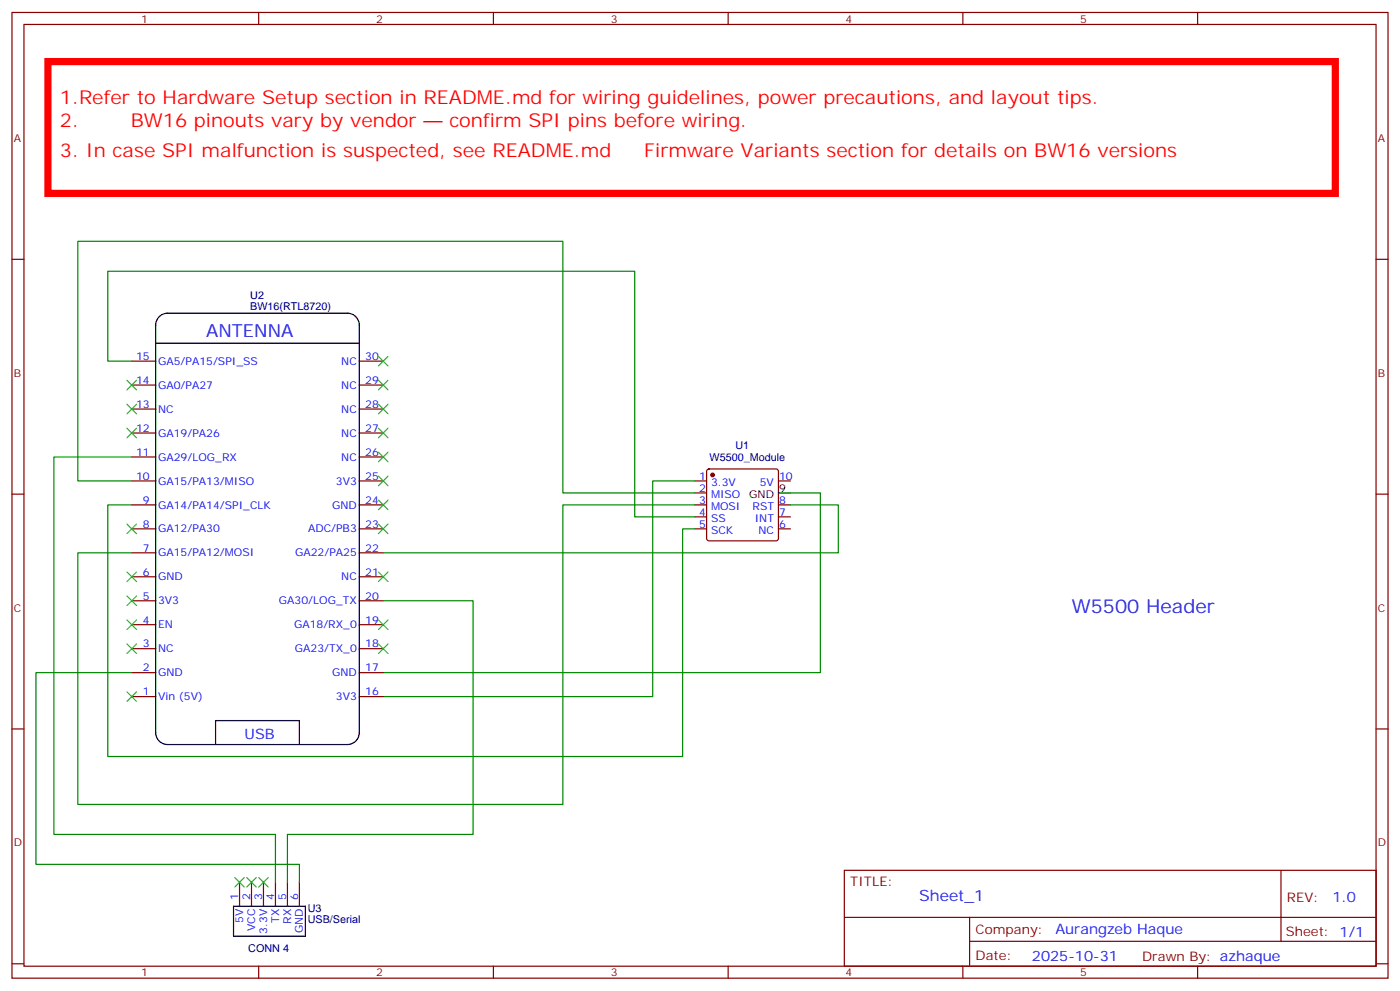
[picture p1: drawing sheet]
<svg xmlns="http://www.w3.org/2000/svg" width="412mm" height="292mm" viewBox="0 0 412 292" stroke-linecap="round" stroke-linejoin="round" font-family="sans-serif">
<g fill="none" stroke="#870000" stroke-width=".35">
<path d="M3.5 3.7h405.4v284.3h-405.4zM7.1 7.2h398.2v277.3h-398.2zM76.2 3.7v3.5M145.3 3.7v3.5M214.5 3.7v3.5M283.6 3.7v3.5M352.8 3.7v3.5M3.5 76.3h3.6M405.3 76.3h3.6M38.8 113.4h7.1M38.8 106.3h7.1M105.8 113.4h7.1"/>
<path d="M105.8 106.3h7.1M38.8 134.5h7.1M38.8 127.5h7.1M38.8 120.4h7.1M105.8 134.5h7.1M105.8 127.5h7.1M105.8 120.4h7.1M208.4 138.3l.4-.2h19.8l.5 .2 .2 .5v19.7l-.2 .5-.5 .2h-19.8l-.5-.2-.2-.5v-19.7zM3.5 145.5h3.6M38.8 141.6h7.1M38.8 148.7h7.1M38.8 155.7h7.1"/>
<path d="M105.8 141.6h7.1M105.8 148.7h7.1M105.8 155.7h7.1M204.6 141.6h3.5M204.6 145.1h3.5M204.6 148.7h3.5M204.6 152.2h3.5M204.6 155.7h3.5M229.3 141.6h3.5M229.3 148.7h3.5M229.3 152.2h3.5M229.3 155.7h3.5"/>
<path d="M405.3 145.5h3.6M38.8 176.9h7.1M38.8 169.8h7.1M38.8 162.8h7.1M105.8 176.9h7.1M105.8 169.8h7.1M105.8 162.8h7.1M38.8 198h7.1M38.8 191h7.1M38.8 183.9h7.1M105.8 198h7.1M105.8 191h7.1"/>
<path d="M105.8 183.9h7.1M3.5 214.6h3.6M38.8 205.1h7.1M105.8 205.1h7.1M405.3 214.6h3.6M70.6 259.8v7M74.1 259.8v7M77.6 259.8v7M81.1 259.8v7M84.7 259.8v7M88.2 259.8v7M248.7 256.3h156.6v28.2h-156.6z"/>
<path d="M377.3 256.3v20.9M248.7 270.1h156.5M285.6 277.2h119.6M285.6 270.1v14.1M3.5 283.8h3.6M76.2 284.5v3.5M145.3 284.5v3.5M214.5 284.5v3.5M283.6 284.5v3.5M352.8 284.5v3.5M405.3 283.8h3.6"/>
</g>
<circle cx="209.9" cy="139.8" r=".53" fill="#870000" stroke="#870000" stroke-width=".35"/>
<path d="M46.9 93.2a3.5 3.5 0 0 1 2.5-1h52.9a3.5 3.5 0 0 1 3.5 3.5v120a3.5 3.5 0 0 1-3.5 3.5h-52.9a3.5 3.5 0 0 1-3.5-3.5v-120a3.5 3.5 0 0 1 1-2.5zM45.9 101h59.9M229.3 145.1h3.5M63.5 219.2v-7h24.7v7M68.8 266.8h21.2v8.9h-21.2z" fill="none" stroke="#000" stroke-width=".35"/>
<path d="M38.8 106.3h-7.1v-26.4h155.3v72.3h17.6M38.8 134.5h-22.9v111.2h65.2v14.1M38.8 148.7h-7.1v74h169.4v-67h3.5M38.8 141.6h-15.9v-70.6h142.9v74.1h38.8M204.6 141.6h-12.3v63.5h-79.4M204.6 148.7h-38.8v88.2h-142.9v-74.1h15.9M232.8 145.1h8.9v52.9h-128.8M232.8 148.7h14.1v14.1h-134M112.9 176.9h26.4v68.8h-54.6v14.1M38.8 198h-28.2v56.5h77.6v5.3" fill="none" stroke="#008700" stroke-width=".35"/>
<g fill="none" stroke="#3c3" stroke-width=".35">
<path d="M37.4 119l2.8 2.8M37.4 112l2.8 2.8M40.2 119l-2.8 2.8M40.2 112l-2.8 2.8M111.5 104.9l2.8 2.8M111.5 112l2.8 2.8M111.5 119l2.8 2.8M114.3 104.9l-2.8 2.8M114.3 112l-2.8 2.8M114.3 119l-2.8 2.8M37.4 126.1l2.8 2.8M40.2 126.1l-2.8 2.8"/>
<path d="M111.5 126.1l2.8 2.8M111.5 133.1l2.8 2.9M114.3 126.1l-2.8 2.8M114.3 133.1l-2.8 2.9M37.4 154.3l2.8 2.8M40.2 154.3l-2.8 2.8M111.5 140.2l2.8 2.8M111.5 147.2l2.8 2.9M111.5 154.3l2.8 2.8M114.3 140.2l-2.8 2.8M114.3 147.2l-2.8 2.9M114.3 154.3l-2.8 2.8"/>
<path d="M37.4 175.5l2.8 2.8M37.4 168.4l2.8 2.8M40.2 175.5l-2.8 2.8M40.2 168.4l-2.8 2.8M111.5 168.4l2.8 2.8M114.3 168.4l-2.8 2.8M37.4 189.6l2.8 2.8M37.4 182.5l2.8 2.8M40.2 189.6l-2.8 2.8M40.2 182.5l-2.8 2.8M111.5 182.5l2.8 2.8M111.5 189.6l2.8 2.8"/>
<path d="M114.3 182.5l-2.8 2.8M114.3 189.6l-2.8 2.8M37.4 203.7l2.8 2.8M40.2 203.7l-2.8 2.8M69.1 258.4l2.9 2.8M72 258.4l-2.9 2.8M72.7 258.4l2.8 2.8M75.5 258.4l-2.8 2.8M76.2 258.4l2.8 2.8M79 258.4l-2.8 2.8"/>
</g>
<path d="M14.1 18.1h379.2v38.8h-379.2z" fill="none" stroke="#f00" stroke-width="2.1"/>
<g font-size="5.6" fill="#f00">
<text x="17.6" y="30.5">1.Refer to Hardware Setup section in README.md for wiring guidelines, power precautions, and layout tips.</text>
<text x="17.6" y="37.5">2. ⚠️ BW16 pinouts vary by vendor</text>
<text x="132.4" y="37.5">confirm SPI pins before wiring.</text>
<text x="17.6" y="46.4">3. In case SPI malfunction is suspected, see README.md</text>
<text x="189.7" y="46.4">Firmware Variants section for details on BW16 versions</text>
</g>
<text font-size="5.6" fill="#00f" x="315.7" y="180.4">W5500 Header</text>
<text font-size="5.3" fill="#00f" x="60.7" y="99.3">ANTENNA</text>
<text font-size="4.6" fill="#00f" x="270.8" y="265.3">Sheet_1</text>
<g font-size="4.2" fill="#00f">
<text x="72" y="217.6">USB</text>
<text x="392.5" y="265.5">1.0</text>
<text x="310.9" y="275.1">Aurangzeb Haque</text>
<text x="304" y="282.9">2025-10-31</text>
</g>
<g font-size="3.9" fill="#800">
<text x="250.5" y="260.8">TITLE:</text>
<text x="379.1" y="265.5">REV:</text>
<text x="287.4" y="275">Company:</text>
<text x="378.7" y="275.7">Sheet: 1/1</text>
<text x="287.4" y="282.7">Date:</text>
<text x="336.4" y="282.8">Drawn By: azhaque</text>
</g>
<g font-size="3.2" fill="#800">
<text x="41.6" y="6.7">1</text>
<text x="110.8" y="6.7">2</text>
<text x="179.9" y="6.7">3</text>
<text x="249.1" y="6.7">4</text>
<text x="318.2" y="6.7">5</text>
<text x="4.1" y="41.8">A</text>
<text x="405.9" y="41.8">A</text>
<text x="4.1" y="110.9">B</text>
<text x="405.9" y="110.9">B</text>
<text x="4.1" y="180.1">C</text>
<text x="405.9" y="180.1">C</text>
<text x="4.1" y="249.2">D</text>
<text x="405.9" y="249.2">D</text>
<text x="41.6" y="287.5">1</text>
<text x="110.8" y="287.5">2</text>
<text x="179.9" y="287.5">3</text>
<text x="249.1" y="287.5">4</text>
<text x="318.2" y="287.5">5</text>
</g>
<g font-size="3.2" fill="#000080">
<text x="73.7" y="88">U2</text>
<text x="73.7" y="91.2">BW16(RTL8720)</text>
<text x="209" y="135.6">W5500_Module</text>
<text x="216.6" y="132.2">U1</text>
<text x="90.7" y="268.6">U3</text>
<text x="90.7" y="271.7">USB/Serial</text>
<text x="73.1" y="280.4">CONN 4</text>
</g>
<g font-size="3.2" fill="#00f">
<text x="40.1" y="106">15</text>
<text x="46.6" y="107.4">GA5/PA15/SPI_SS</text>
<text x="100.5" y="107.4">NC</text>
<text x="107.6" y="106">30</text>
<text x="40.1" y="113">14</text>
<text x="107.6" y="113">29</text>
<text x="46.6" y="114.4">GA0/PA27</text>
<text x="100.5" y="114.4">NC</text>
<text x="40.1" y="120.1">13</text>
<text x="46.6" y="121.5">NC</text>
<text x="100.5" y="121.5">NC</text>
<text x="107.6" y="120.1">28</text>
<text x="40.1" y="127.1">12</text>
<text x="46.6" y="128.6">GA19/PA26</text>
<text x="100.5" y="128.6">NC</text>
<text x="107.6" y="127.1">27</text>
<text x="40.1" y="134.2">11</text>
<text x="46.6" y="135.6">GA29/LOG_RX</text>
<text x="100.5" y="135.6">NC</text>
<text x="107.6" y="134.2">26</text>
<text x="40.1" y="141.3">10</text>
<text x="46.6" y="142.7">GA15/PA13/MISO</text>
<text x="98.9" y="142.7">3V3</text>
<text x="107.6" y="141.3">25</text>
<text x="205.9" y="141.3">1</text>
<text x="209.4" y="143">3.3V</text>
<text x="223.8" y="143">5V</text>
<text x="229.5" y="141.3">10</text>
<text x="42.1" y="148.3">9</text>
<text x="46.6" y="149.7">GA14/PA14/SPI_CLK</text>
<text x="97.8" y="149.7">GND</text>
<text x="107.6" y="148.3">24</text>
<text x="205.9" y="144.8">2</text>
<text x="205.9" y="148.3">3</text>
<text x="209.4" y="146.5">MISO</text>
<text x="229.5" y="148.3">8</text>
<text x="42.1" y="155.4">8</text>
<text x="107.6" y="155.4">23</text>
<text x="205.9" y="151.8">4</text>
<text x="205.9" y="155.4">5</text>
<text x="209.4" y="150.1">MOSI</text>
<text x="209.4" y="153.6">SS</text>
<text x="221.7" y="150.1">RST</text>
<text x="222.3" y="153.6">INT</text>
<text x="229.5" y="155.4">6</text>
<text x="229.5" y="151.8">7</text>
<text x="46.6" y="156.8">GA12/PA30</text>
<text x="90.8" y="156.8">ADC/PB3</text>
<text x="209.4" y="157.1">SCK</text>
<text x="223.4" y="157.1">NC</text>
<text x="42.1" y="162.4">7</text>
<text x="46.6" y="163.8">GA15/PA12/MOSI</text>
<text x="86.9" y="163.8">GA22/PA25</text>
<text x="107.6" y="162.4">22</text>
<text x="42.1" y="169.5">6</text>
<text x="46.6" y="170.9">GND</text>
<text x="100.5" y="170.9">NC</text>
<text x="107.6" y="169.5">21</text>
<text x="42.1" y="176.5">5</text>
<text x="46.6" y="177.9">3V3</text>
<text x="82.2" y="177.9">GA30/LOG_TX</text>
<text x="107.6" y="176.5">20</text>
<text x="42.1" y="183.6">4</text>
<text x="46.6" y="185">EN</text>
<text x="86.6" y="185">GA18/RX_0</text>
<text x="107.6" y="183.6">19</text>
<text x="42.1" y="190.6">3</text>
<text x="107.6" y="190.6">18</text>
<text x="42.1" y="197.7">2</text>
<text x="46.6" y="192.1">NC</text>
<text x="86.9" y="192.1">GA23/TX_0</text>
<text x="107.6" y="197.7">17</text>
<text x="46.6" y="199.1">GND</text>
<text x="97.8" y="199.1">GND</text>
<text x="42.1" y="204.8">1</text>
<text x="46.6" y="206.2">Vin (5V)</text>
<text x="98.9" y="206.2">3V3</text>
<text x="107.6" y="204.8">16</text>
<text x="70.2" y="265.1" transform="rotate(-90 70.2 265.1)">1</text>
<text x="73.7" y="265.1" transform="rotate(-90 73.7 265.1)">2</text>
<text x="77.3" y="265.1" transform="rotate(-90 77.3 265.1)">3</text>
<text x="80.8" y="265.1" transform="rotate(-90 80.8 265.1)">4</text>
<text x="84.3" y="265.1" transform="rotate(-90 84.3 265.1)">5</text>
<text x="87.8" y="265.1" transform="rotate(-90 87.8 265.1)">6</text>
<text x="71.6" y="271.7" transform="rotate(-90 71.6 271.7)">5V</text>
<text x="75.1" y="274.1" transform="rotate(-90 75.1 274.1)">VCC</text>
<text x="78.7" y="274.9" transform="rotate(-90 78.7 274.9)">3.3V</text>
<text x="82.2" y="271.7" transform="rotate(-90 82.2 271.7)">TX</text>
<text x="85.7" y="271.9" transform="rotate(-90 85.7 271.9)">RX</text>
<text x="89.3" y="274.8" transform="rotate(-90 89.3 274.8)">GND</text>
</g>
<g font-size="3.2">
<text x="220.7" y="146.5">GND</text>
<text x="229.5" y="144.8">9</text>
</g>
</svg>
